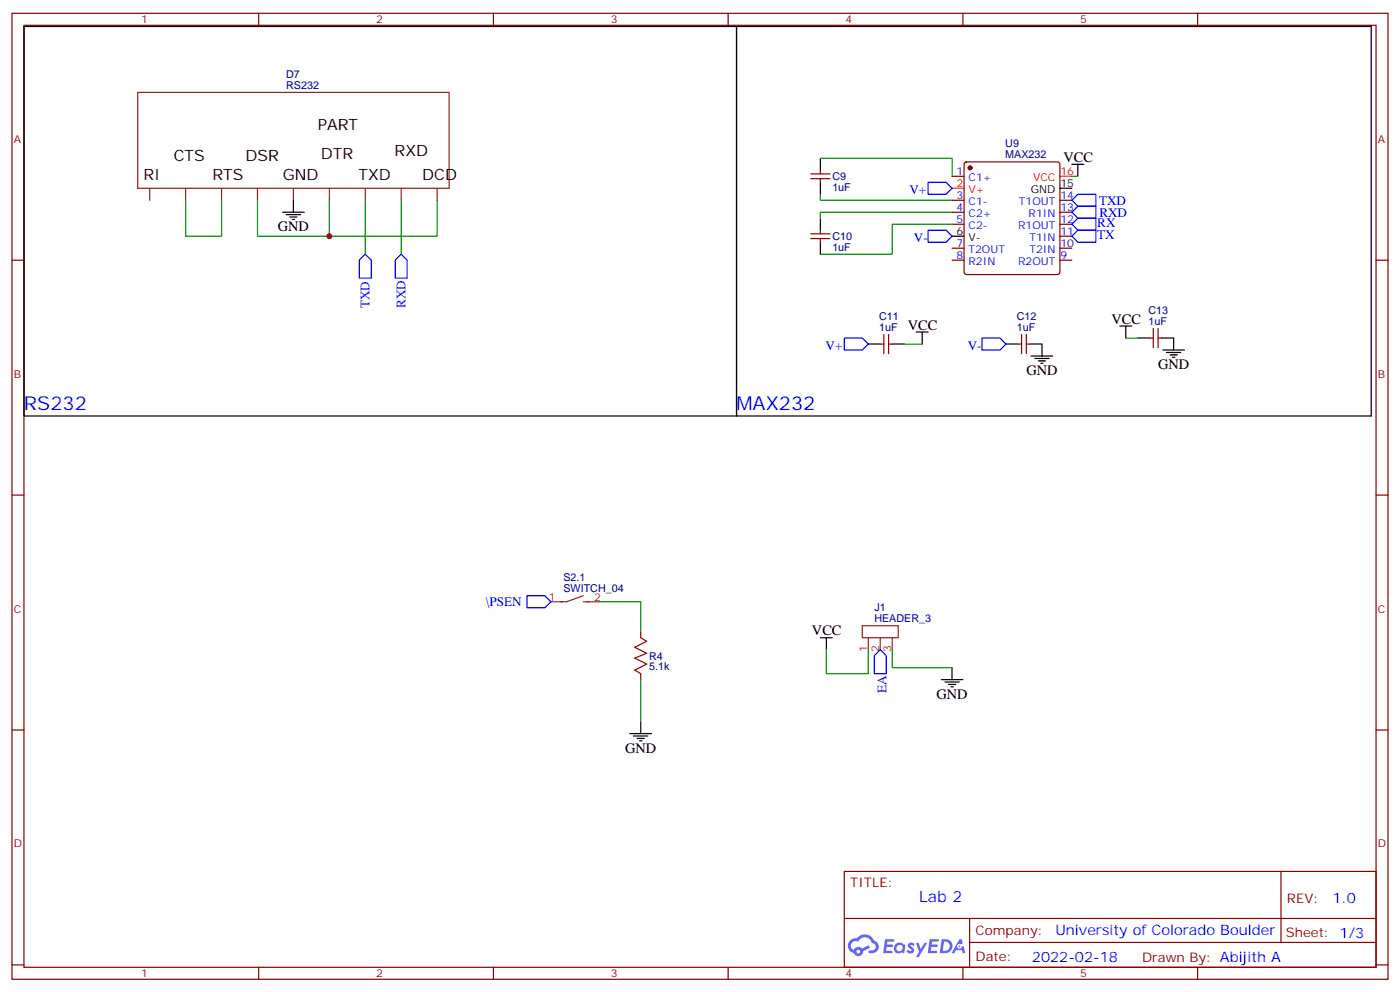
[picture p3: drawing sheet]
<svg xmlns="http://www.w3.org/2000/svg" width="412mm" height="292mm" viewBox="0 0 412 292" stroke-linecap="round" stroke-linejoin="round" font-family="sans-serif">
<g fill="none" stroke="#870000" stroke-width=".35">
<path d="M3.5 3.9h405.4v284.4h-405.4zM7.1 7.4h398.2v277.3h-398.2zM76.2 3.9v3.5M145.3 3.9v3.5M214.5 3.9v3.5M283.6 3.9v3.5M352.8 3.9v3.5M3.5 76.6h3.6M405.3 76.6h3.6M3.5 145.7h3.6M405.3 145.7h3.6M3.5 214.9h3.6"/>
<path d="M405.3 214.9h3.6M248.7 256.5h156.6v28.2h-156.6zM377.3 256.5v20.9M248.7 270.4h156.5M285.6 277.4h119.6M285.6 270.4v14.1M3.5 284h3.6M76.2 284.7v3.6M145.3 284.7v3.6M214.5 284.7v3.6M283.6 284.7v3.6M352.8 284.7v3.6"/>
<path d="M405.3 284h3.6"/>
</g>
<g fill="#5487ff">
<path d="M267.7 277.7a1.22 1.22 0 0 1 1.7 .2l-.4 .6a.47 .47 0 0 0-.3-.4 .47 .47 0 0 0-.5 .2l.1 .2a1.14 1.14 0 0 1 .8 1.8 1.14 1.14 0 0 1-1.9 0l-.2-.2 .5-.6 .7 .5a.29 .29 0 0 0 .3-.3 .29 .29 0 0 0-.2-.3 1.04 1.04 0 0 1-.6-1.7z"/>
<path d="M260.7 276.4h2.4l.3 .2-.2 .5-1.8 .1-.1 .8h1.5l.3 .4-.3 .4h-1.6l-.2 1.1h1.7l.2 .3-.2 .3-2.6 .1z"/>
<path d="M273.8 276.4h2.4l.3 .2-.1 .5-1.8 .1-.2 .8h1.6l.3 .4-.4 .4h-1.6l-.1 1.1h1.7l.2 .3-.2 .3-2.6 .1z"/>
<path d="M282.6 276.4h.7l.3 1.3-.6 .3a.69 .69 0 0 0-1 .3 .69 .69 0 0 0 .4 .9 .69 .69 0 0 0 .9-.6l.5-.2 .6 2.2h-.8l-.2-.9h-1.8l-.5 .9h-.8z"/>
<path d="M269.8 277.5h.8l.6 1.8 1.1-1.8h.9l-2.6 4.2h-.8l.9-1.5z"/>
<path d="M277.4 276.4l-.6 4.2h1.3a2.11 2.11 0 0 0 2.5-2.1 2.11 2.11 0 0 0-2.5-2.1zM278.1 277.2a1.39 1.39 0 0 1 1.7 1.4 1.39 1.39 0 0 1-1.8 1.3h-.3z"/>
<path d="M263.7 278.1a1.54 1.54 0 0 0-.1 2.1 1.54 1.54 0 0 0 2.2 .1l.6 .3 .3-2.3-.2-.3h-.4a1.49 1.49 0 0 0-2.4 .1zM264 279.1a.94 .94 0 0 1 1.8 0 .94 .94 0 0 1-1.8 0z"/>
<path d="M250.4 276.8a2.18 2.18 0 0 0 1.1 3.7 1.44 1.44 0 0 0 1.6 .9 1.44 1.44 0 0 0 1.2-1.4l2-1-.5-.8-1.9 1a1.47 1.47 0 0 0-2.4 .4 1.39 1.39 0 0 1-.7-1.9 1.39 1.39 0 0 1 2-.5 2.12 2.12 0 0 1 2.2-1.3 2.12 2.12 0 0 1 1.9 1.7 1.14 1.14 0 0 1 1.1 1.4 1.14 1.14 0 0 1-1.7 .7 .43 .43 0 0 0-.5 .4 .43 .43 0 0 0 .4 .5 1.98 1.98 0 0 0 2.5-1.2 1.98 1.98 0 0 0-1.2-2.6 3.1 3.1 0 0 0-5.3-.6l-.9 .1zM252.3 280.1a.55 .55 0 0 1 1.1 0 .55 .55 0 0 1-1.1 0z"/>
<circle cx="282.6" cy="278.5" r=".26"/>
</g>
<g fill="none" stroke="#8c2424" stroke-width=".35">
<path d="M40.6 27.2h91.7v28.2h-91.7zM44.1 55.4v3.5M54.7 55.4v3.5M65.3 55.4v3.5M75.8 55.4v3.5M86.4 55.4v3.5M97 55.4v3.5M107.6 55.4v3.5M118.2 55.4v3.5M128.8 55.4v3.5M171.8 175.4l-4.9 1.7h-4.6M171.8 177.1h4.6"/>
<path d="M254 184.2h10.6v3.5h-10.6zM255.8 187.7v3.5M259.3 187.7v3.5M262.8 187.7v3.5"/>
</g>
<g fill="none" stroke="#008700" stroke-width=".35">
<path d="M54.7 58.9v10.6h10.6v-10.6M75.8 58.9v10.6h21.2M97 58.9v10.6h31.8v-10.6M107.6 58.9v15.9M118.2 58.9v15.9M241.7 46.6h38.8v5.3M241.7 57.2v1.7h38.8M315.7 51.9h1.8M280.5 62.5h-38.8v1.7M280.5 66h-17.7v8.8h-21.1M331.6 99.5h3.5M266.3 101.3h5.3"/>
<path d="M176.4 177.1h12.3v8.8M243.4 191.2v7.1h12.4v-7.1M262.8 191.2v5.3h17.7M188.7 200.1v12.3"/>
</g>
<g fill="none" stroke="#000" stroke-width=".35">
<path d="M7.1 7.8h209.9v114.6h-209.9zM217 7.8h186.9v114.6h-186.9zM86.4 58.9v3.6M241.7 46.6v3.5M241.7 53.7v3.5M312.2 55.4h3.5M315.7 48.4h3.6M317.5 48.4v3.5M83.3 62.5h6.3M84.3 63.2h4.2M85.4 63.9h2.1M86.1 64.6h.7"/>
<path d="M241.7 64.2v3.6M241.7 71.3v3.5M280.5 69.5h3.5M269.9 97.8h3.5M271.6 97.8v3.5M329.8 96h3.6M331.6 96v3.5M335.1 99.5h3.6M342.2 99.5h3.5v3.5M255.8 101.3h3.5M262.8 101.3h3.5M296.3 101.3h3.6"/>
<path d="M303.4 101.3h3.5v3.5M303.7 104.8h6.4M304.8 105.5h4.2M305.9 106.2h2.1M306.6 106.9h.7M342.5 103h6.4M343.6 103.8h4.2M344.7 104.5h2.1M345.4 105.2h.7M241.7 187.7h3.5M243.4 187.7v3.5M280.5 196.5v3.6"/>
<path d="M185.6 215.9h6.3M186.6 216.6h4.3M187.7 217.3h2.1M188.4 218.1h.7M188.7 212.4v3.5M277.3 200.1h6.3M278.3 200.8h4.3M279.4 201.5h2.1M280.1 202.2h.7"/>
</g>
<circle cx="285.7" cy="49.4" r=".53" fill="#870000" stroke="#870000" stroke-width=".35"/>
<g fill="none" stroke="#870000" stroke-width=".35">
<path d="M238.8 51.2h5.7M238.8 52.6h5.7M241.7 50.1v1.1M241.7 52.6v1.1M280.5 51.9h3.5M280.5 58.9h3.5M284.2 47.9l.5-.2h26.8l.5 .2 .2 .5v31.7l-.2 .5-.5 .2h-26.8l-.5-.2-.2-.5v-31.7zM312.2 58.9h3.5M238.8 70.2h5.7M238.8 68.8h5.7M241.7 67.8v1M241.7 70.2v1.1"/>
<path d="M280.5 62.5h3.5M280.5 66h3.5M280.5 73.1h3.5M280.5 76.6h3.5M312.2 62.5h3.5M312.2 66h3.5M312.2 73.1h3.5M312.2 76.6h3.5M312.2 69.5h3.5M260.3 98.5v5.6M261.8 98.5v5.6M300.9 98.5v5.6"/>
<path d="M302.3 98.5v5.6M338.7 99.5h1M339.7 96.7v5.6M341.1 96.7v5.6M341.1 99.5h1.1M259.3 101.3h1M261.8 101.3h1M299.9 101.3h1M302.3 101.3h1.1M188.7 185.9v1.8M188.7 198.3v1.8"/>
</g>
<path d="M280.5 55.4h3.5M312.2 51.9h3.5" fill="none" stroke="#f00" stroke-width=".35"/>
<path d="M188.7 187.7l1.8 1.1-3.5 1.7 3.5 1.8-3.5 1.4 3.5 1.8-3.5 1.7 1.7 1.1" fill="none" stroke="#a10000" stroke-width=".35"/>
<path d="M273.4 53.7h5.3l1.8 1.7-1.8 1.8h-5.3zM315.7 58.9l1.8-1.7h5.3v3.5h-5.3zM107.6 74.8l1.8 1.8v5.3h-3.6v-5.3zM118.2 74.8l1.7 1.8v5.3h-3.5v-5.3zM273.4 67.8h5.3l1.8 1.7-1.8 1.8h-5.3zM315.7 66l1.8-1.8h5.3v3.6h-5.3zM317.5 60.7h5.3v3.5h-5.3l-1.8-1.7zM317.5 67.8h5.3v3.5h-5.3l-1.8-1.8zM248.7 99.5h5.3l1.8 1.8-1.8 1.7h-5.3zM289.3 99.5h5.3l1.7 1.8-1.7 1.7h-5.3zM155.2 175.4h5.3l1.8 1.7-1.8 1.8h-5.3zM259.3 191.2l1.8 1.8v5.3h-3.6v-5.3z" fill="none" stroke="#00f" stroke-width=".35"/>
<circle cx="97" cy="69.5" r=".88" fill="#c00"/>
<g font-size="5.6" fill="#00f">
<text x="7.1" y="120.7">RS232</text>
<text x="217" y="120.7">MAX232</text>
</g>
<g font-size="4.6">
<text x="93.6" y="38.3">PART</text>
<text x="51.2" y="47.5">CTS</text>
<text x="72.3" y="47.5">DSR</text>
<text x="94.5" y="46.8">DTR</text>
<text x="116.2" y="46.1">RXD</text>
<text x="42.3" y="53.1">RI</text>
<text x="62.6" y="53.1">RTS</text>
<text x="83.3" y="53.1">GND</text>
<text x="105.6" y="53.1">TXD</text>
<text x="124.4" y="53.1">DCD</text>
</g>
<text font-size="4.6" fill="#00f" x="270.8" y="265.5">Lab 2</text>
<g font-size="4.2">
<text x="313.3" y="47.7">VCC</text>
<text x="81.8" y="68.1">GND</text>
<text x="327.4" y="95.3">VCC</text>
<text x="267.4" y="97">VCC</text>
<text x="302.3" y="110.5">GND</text>
<text x="341.1" y="108.7">GND</text>
<text x="239.2" y="187">VCC</text>
<text x="275.9" y="205.7">GND</text>
<text x="184.1" y="221.6">GND</text>
</g>
<g font-size="4.2" fill="#00f">
<text x="392.5" y="265.8">1.0</text>
<text x="310.9" y="275.3">University of Colorado Boulder</text>
<text x="304" y="283.1">2022-02-18</text>
</g>
<g font-size="3.9" fill="#00f">
<text x="267.9" y="57.2">V+</text>
<text x="323.8" y="60.2">TXD</text>
<text x="323.8" y="63.7">RXD</text>
<text x="269.2" y="71.3">V-</text>
<text x="323.2" y="66.8">RX</text>
<text x="323.2" y="70.3">TX</text>
<text x="108.9" y="90.7" transform="rotate(-90 108.9 90.7)">TXD</text>
<text x="119.5" y="90.7" transform="rotate(-90 119.5 90.7)">RXD</text>
<text x="243.2" y="103">V+</text>
<text x="285.1" y="103">V-</text>
<text x="143.1" y="178.4">\PSEN</text>
<text x="261.2" y="204" transform="rotate(-90 261.2 204)">EA</text>
</g>
<g font-size="3.9" fill="#800">
<text x="250.5" y="261.1">TITLE:</text>
<text x="379.1" y="265.8">REV:</text>
<text x="287.4" y="275.3">Company:</text>
<text x="378.7" y="275.9">Sheet: 1/3</text>
<text x="287.4" y="283">Date:</text>
<text x="336.4" y="283.1">Drawn By: Abijith A</text>
</g>
<g font-size="3.2" fill="#800">
<text x="41.6" y="6.9">1</text>
<text x="110.8" y="6.9">2</text>
<text x="179.9" y="6.9">3</text>
<text x="249.1" y="6.9">4</text>
<text x="318.2" y="6.9">5</text>
<text x="4.1" y="42">A</text>
<text x="405.9" y="42">A</text>
<text x="4.1" y="111.2">B</text>
<text x="405.9" y="111.2">B</text>
<text x="4.1" y="180.3">C</text>
<text x="405.9" y="180.3">C</text>
<text x="4.1" y="249.4">D</text>
<text x="405.9" y="249.4">D</text>
<text x="41.6" y="287.7">1</text>
<text x="110.8" y="287.7">2</text>
<text x="179.9" y="287.7">3</text>
<text x="249.1" y="287.7">4</text>
<text x="318.2" y="287.7">5</text>
</g>
<g font-size="3.2" fill="#000080">
<text x="84.3" y="22.9">D7</text>
<text x="84.3" y="26.1">RS232</text>
<text x="296.1" y="46.6">MAX232</text>
<text x="296.1" y="43.4">U9</text>
<text x="245.2" y="53">C9</text>
<text x="245.2" y="56.2">1uF</text>
<text x="245.2" y="70.7">C10</text>
<text x="245.2" y="73.9">1uF</text>
<text x="259" y="94.3">C11</text>
<text x="299.5" y="94.3">C12</text>
<text x="338.3" y="95.6">1uF</text>
<text x="338.3" y="92.6">C13</text>
<text x="259" y="97.4">1uF</text>
<text x="299.5" y="97.4">1uF</text>
<text x="165.9" y="171.1">S2.1</text>
<text x="165.9" y="174.3">SWITCH_04</text>
<text x="257.6" y="179.9">J1</text>
<text x="257.6" y="183.1">HEADER_3</text>
<text x="191.2" y="197.4">5.1k</text>
<text x="191.2" y="194.1">R4</text>
</g>
<g font-size="3.2" fill="#00f">
<text x="281.8" y="51.5">1</text>
<text x="285.3" y="53.3">C1+</text>
<text x="281.8" y="58.6">3</text>
<text x="312.4" y="58.6">14</text>
<text x="281.8" y="62.1">4</text>
<text x="281.8" y="65.7">5</text>
<text x="285.3" y="60.4">C1-</text>
<text x="285.3" y="63.9">C2+</text>
<text x="300.2" y="60.4">T1OUT</text>
<text x="303" y="63.9">R1IN</text>
<text x="312.4" y="65.7">12</text>
<text x="312.4" y="62.1">13</text>
<text x="285.3" y="67.4">C2-</text>
<text x="299.9" y="67.4">R1OUT</text>
<text x="303.2" y="70.9">T1IN</text>
<text x="312.4" y="69.2">11</text>
<text x="281.8" y="72.7">7</text>
<text x="281.8" y="76.2">8</text>
<text x="285.3" y="74.5">T2OUT</text>
<text x="285.3" y="78">R2IN</text>
<text x="299.9" y="78">R2OUT</text>
<text x="303.2" y="74.5">T2IN</text>
<text x="312.4" y="76.2">9</text>
<text x="312.4" y="72.7">10</text>
</g>
<g font-size="3.2" fill="#f00">
<text x="304.3" y="53.3">VCC</text>
<text x="312.4" y="51.5">16</text>
<text x="281.8" y="55.1">2</text>
<text x="285.3" y="56.8">V+</text>
</g>
<g font-size="3.2">
<text x="303.6" y="56.8">GND</text>
<text x="312.4" y="55.1">15</text>
<text x="281.8" y="69.2">6</text>
<text x="285.3" y="70.9">V-</text>
</g>
<g font-size="3.2" fill="#8d2323">
<text x="161.7" y="176.8">1</text>
<text x="175" y="176.8">2</text>
<text x="255.4" y="191.8" transform="rotate(-90 255.4 191.8)">1</text>
<text x="258.9" y="191.8" transform="rotate(-90 258.9 191.8)">2</text>
<text x="262.5" y="191.8" transform="rotate(-90 262.5 191.8)">3</text>
</g>
</svg>
